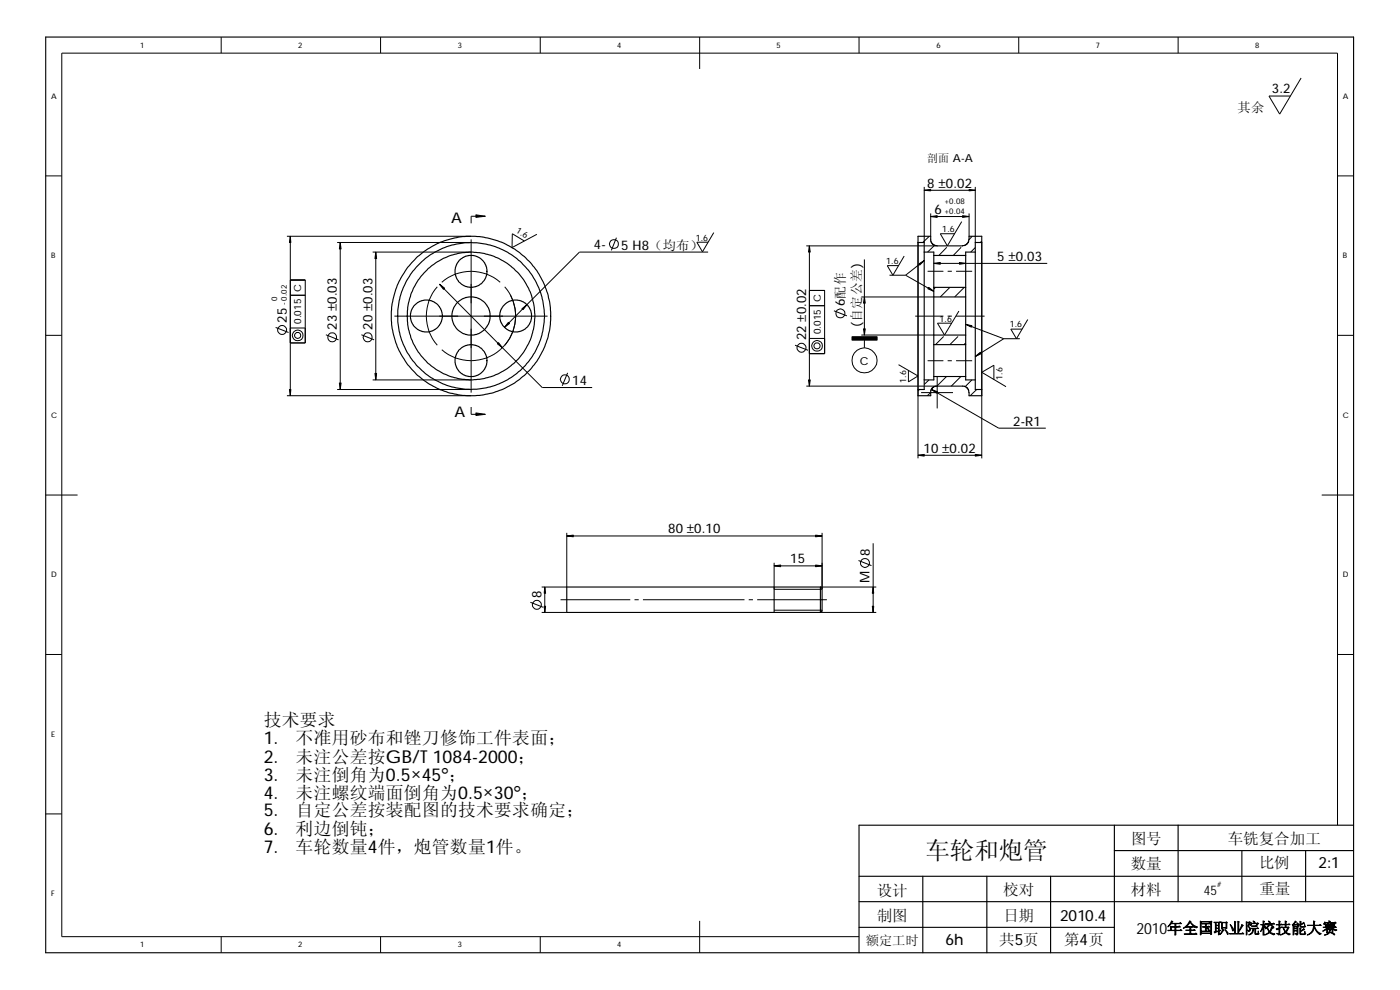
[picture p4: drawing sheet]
<svg xmlns="http://www.w3.org/2000/svg" width="420mm" height="297mm" viewBox="0 0 420 297" stroke-linecap="round" stroke-linejoin="round" font-family="sans-serif">
<g fill="none" stroke="#000" stroke-width=".3">
<path d="M66.4 11.1v4.8M114.2 11.1v4.8M162.1 11.1v4.8M210 11.1v9.6M257.8 11.1v4.8M305.7 11.1v4.8M353.6 11.1v4.8M390.5 23.4l-6.5 10.8-3.2-5.4h6.5M13.7 52.8h4.8M277.4 56.1v16.7M277.4 57.1h15.3M292.7 56.1v16.7"/>
<path d="M401.4 52.8h4.8M86.1 70.9h55.3M87.1 70.9v47.8M101.2 72.8h40.2M102.1 72.8v44.1M111.8 75.6h29.6M112.8 75.6v38.4M141.4 71.8v46M145.6 64.9h-4.2v2.1M161.1 70.3l-7.4 4 .1-4.2 3.6 2.2M185 71.3l-1.5 3.8M212.5 75.6h-38.6l-22.5 22.6"/>
<path d="M214.2 69.8l-3.4 5.8-1.7-2.9h3.4M242 73.8h39.3M242.9 73.8v42.1M259.4 77.8v22.7M271.4 76.8l-3.4 5.8-1.7-2.9h3.4M275.5 72.8v64.7M277.4 78.2l-5.6 4.4M278.9 70.9l-2 1.9M279.3 64v6.9M279.3 65h11.5M280.2 79h34.1M280.5 73.6l-2.1 2"/>
<path d="M284.1 74.2l-2.3 2.5M288.5 74.2l-2.4 2.5M288.6 66.5l-4.3 7.3-2.1-3.7h4.3M290.8 64v6.9M291.8 70.9l-1 1M292.7 74.3l-1.4 1.3M294.6 72.3l-.4 .5M294.6 72.8v64.7M82.7 98.2l3.9 1.6M87.1 84h4.5v18.9h-4.5M87.1 98.4h4.5M87.1 88.6h4.5"/>
<path d="M118.4 94.9h45.9M131.2 86a13.3 13.3 0 0 0 0 17.6M131.9 85.3l30.8 31h15M132.6 84.7a13.3 13.3 0 0 1 17.5 0M151.5 86a13.3 13.3 0 0 1 0 17.6M153.2 88.4a13.4 13.4 0 0 1-3.4 16.9 13.4 13.4 0 0 1-17.2-.4M242.9 87.2h4.6v18.9h-4.6M242.9 91.7h4.6M250.3 93.2l3.9 1.6M258.5 89.1h21.7M267 82.6h4.8M271.8 82.6l8.4 4.8"/>
<path d="M274.7 94.9h8.4M278.4 81.4h4.7M280.8 86.2l-.6 .5M284.4 94.9h1.3M284.4 81.4h1.3M285.1 86.2l-2.9 2.9M286.9 94.9h8.6M286.9 81.4h4.9M287.8 93.3l-4.3 7.2-2.2-3.5h4.4M289.4 86.2l-2.9 2.9M289.8 97.3l11.4 4.3M308.4 95.9l-3.3 5.7-1.7-2.9h3.3"/>
<path d="M13.7 100.6h4.8M86.1 118.7h55.3M97.8 100.4l3.8 1.6M101.2 116.9h40.2M108.5 100.4l3.8 1.6M111.8 114h29.6M170.3 111.9l-1.6 3.9M238.6 103.6l3.9 1.5M242 115.9h39.3M242.9 101.5h4.6M258.5 100.5h21.7M259.4 102.1v2.2"/>
<path d="M269.7 109.4l5.8 3.4-2.9 1.8v-3.5M275.9 116.9l-.4 .4M276.4 117.8h9.6M278.4 108.2h4.7M278.8 114l-1.4 1.3M279.3 117.8l-1 .9M279.6 116.9l20.1 11.6h14.2M281.3 113v9.5M283.2 101l-2.4 2.4M284.1 113l-2.9 2.9M284.4 108.2h1.3M286.9 108.2h4.9"/>
<path d="M287.5 101l-2.4 2.4M288.4 113l-2.9 2.9M289.8 102.9l-.5 .5M291.7 114l-2.1 2M293.1 116.9l-1.9 1.8M298.3 113.9v-4.3l-3.7 2.1 7.3 4.3M301.2 101.6l-8.5 5.4M301.2 101.6h4.9M401.4 100.6h4.8M141.4 122.1v2.2h4.2M275.5 136.6h19.1M13.7 148.5h9.6"/>
<path d="M170.1 159.9v16.2h-7.5M246.7 159.9v16.7M396.7 148.5h9.5M163.5 176.1v7.7M168.2 179.9h20.9M170.1 160.8h76.6M190.4 179.9h1.3M193 179.9h30.4M224.7 179.9h1.3M227.2 179.9h21M232.3 168.9v7.9h14.4M232.3 169.8h14.4"/>
<path d="M246.2 176.1h16.8M257.6 168.2l3.9 1.5M262 163v20.8M13.7 196.4h4.8M159.2 180.7l3.9 1.5M162.6 183.8h7.5M232.3 183.1h14.4M246.2 183.8h16.8M401.4 196.4h4.8M13.7 244.2h4.8M401.4 247.6v-231.7h-382.9v265.1h239.3M210 276.3v9.6"/>
<path d="M66.4 281v4.9M114.2 281v4.9M162.1 281v4.9"/>
<circle cx="184.2" cy="73.2" r="1.35"/>
<circle cx="84.6" cy="99" r="1.34"/>
<circle cx="252.2" cy="94" r="1.37"/>
<circle cx="89.3" cy="100.7" r=".91"/>
<circle cx="89.4" cy="100.6" r="1.63"/>
<circle cx="99.7" cy="101.2" r="1.34"/>
<circle cx="110.4" cy="101.2" r="1.35"/>
<circle cx="169.5" cy="113.8" r="1.34"/>
<circle cx="240.5" cy="104.3" r="1.34"/>
<circle cx="245.2" cy="103.8" r=".91"/>
<circle cx="245.2" cy="103.8" r="1.63"/>
<circle cx="259.4" cy="108.1" r="3.8"/>
<circle cx="259.6" cy="168.9" r="1.34"/>
<circle cx="161.1" cy="181.5" r="1.34"/>
</g>
<g fill="none" stroke="#000" stroke-width=".34">
<path d="M13.7 11.1h392.5v274.8h-392.5zM275.5 72.8v-1.9h3.8v1.4l.4 .7 .7 .6 .9 .2 8.1-.1 .7-.4 .5-.5 .2-1.9h3.8v1.9M275.5 72.8v44.1M275.5 72.8h1.9v2.8M277.4 75.6v38.4M277.4 75.6h2.8v1.1M280.2 76.7v9.5M280.2 76.7h9.6M289.8 76.7v9.5M292.7 75.6v38.4M292.7 75.6h-2.9v1.1M294.6 72.8v44.1"/>
<path d="M294.6 72.8h-1.9v2.8M280.2 89.1v11.4M280.2 86.2v2.9M280.2 86.2h9.6M280.2 89.1h9.6M289.8 89.1v11.4M289.8 86.2v2.9M275.5 116.9v1.8h3.8l.1-1.7 .6-.8 .7-.3h8.7l.7 .3 .5 .6 .2 1.9h3.8v-1.8M277.4 114v2.9h-1.9M280.2 103.4v9.6M280.2 100.5v2.9M280.2 113v1h-2.8"/>
<path d="M280.2 113h9.6M280.2 103.4h9.6M280.2 100.5h9.6M289.8 103.4v9.6M289.8 100.5v2.9M289.8 113v1h2.9M292.7 114v2.9h1.9M232.3 176.1v7.7M246.2 176.1h-76.1v7.7h76.1M246.2 176.1v7.7M246.2 176.1l.5 .5v6.7l-.5 .5M334.4 247.6v38.3"/>
<path d="M334.4 255.2h71.8M353.6 247.6v22.9M372.7 255.2v15.3M391.8 255.2v15.3M406.2 247.6h-148.4v38.3M257.8 278.2h76.6M257.8 262.9h148.4M257.8 270.5h148.4M276.9 262.9v23M296.2 262.9v23M315.3 262.9v23"/>
<circle cx="128" cy="94.8" r="4.8"/>
<circle cx="141.3" cy="94.8" r="19.2"/>
<circle cx="141.3" cy="94.8" r="23.9"/>
<circle cx="141.4" cy="94.8" r="5.7"/>
<circle cx="141.4" cy="94.8" r="22"/>
<circle cx="141.4" cy="81.4" r="4.8"/>
<circle cx="154.7" cy="94.8" r="4.8"/>
<circle cx="141.3" cy="108.3" r="4.8"/>
</g>
<g fill="#000" stroke="#000" stroke-width=".3">
<path d="M277.4 57.1l1.9-.3v.5z" fill-rule="evenodd"/>
<path d="M290.8 56.8l1.9 .3-1.9 .2z" fill-rule="evenodd"/>
<path d="M87.1 70.9l.2 1.9h-.4z" fill-rule="evenodd"/>
<path d="M102.1 72.8l.3 1.9h-.5z" fill-rule="evenodd"/>
<path d="M112.8 75.6l.2 2h-.5z" fill-rule="evenodd"/>
<path d="M142.8 64.5l2.8 .4-2.8 .3z" fill-rule="evenodd"/>
<path d="M242.9 73.8l.3 1.8h-.5z" fill-rule="evenodd"/>
<path d="M275.8 79.2l1.6-1-1.4 1.3z" fill-rule="evenodd"/>
<path d="M279.3 65l2-.3v.5z" fill-rule="evenodd"/>
<path d="M280.2 79l2-.2v.5z" fill-rule="evenodd"/>
<path d="M288 78.8l1.8 .2-1.8 .3z" fill-rule="evenodd"/>
<path d="M288.9 64.7l1.9 .3-1.9 .2z" fill-rule="evenodd"/>
<path d="M131.9 85.3l1.5 1.2-.3 .3z" fill-rule="evenodd"/>
<path d="M152.6 96.7l.3 .4-1.5 1.1z" fill-rule="evenodd"/>
<path d="M156.6 92.7l1.6-1.3-1.2 1.5z" fill-rule="evenodd"/>
<path d="M259.4 89.1l.3 1.9h-.5z" fill-rule="evenodd"/>
<path d="M278.7 86.2l1.5 1.2-1.7-.8z" fill-rule="evenodd"/>
<path d="M289.8 97.3l1.9 .4-.2 .5z" fill-rule="evenodd"/>
<path d="M86.9 116.9h.4l-.2 1.8z" fill-rule="evenodd"/>
<path d="M101.9 114.9h.5l-.3 2z" fill-rule="evenodd"/>
<path d="M112.5 112h.5l-.2 2z" fill-rule="evenodd"/>
<path d="M149.6 102.8l1.2 1.5-1.5-1.1z" fill-rule="evenodd"/>
<path d="M242.7 114h.5l-.3 1.9z" fill-rule="evenodd"/>
<path d="M255.7 101h7.5v1.1h-7.5z" fill-rule="evenodd"/>
<path d="M259.2 98.7h.5l-.3 1.8z" fill-rule="evenodd"/>
<path d="M279.6 116.9l1.7 .6-.2 .5z" fill-rule="evenodd"/>
<path d="M292.7 107l1.5-1.3 .3 .4z" fill-rule="evenodd"/>
<path d="M142.8 123.9l2.8 .4-2.8 .4z" fill-rule="evenodd"/>
<path d="M275.5 136.6l1.9-.3v.5z" fill-rule="evenodd"/>
<path d="M292.7 136.3l1.9 .3-1.9 .2z" fill-rule="evenodd"/>
<path d="M163.5 176.1l.2 1.9h-.4z" fill-rule="evenodd"/>
<path d="M170.1 160.8l1.9-.2v.5z" fill-rule="evenodd"/>
<path d="M232.3 169.8l2-.3v.5z" fill-rule="evenodd"/>
<path d="M244.8 160.6l1.9 .2-1.9 .3z" fill-rule="evenodd"/>
<path d="M244.8 169.5l1.9 .3-1.9 .2z" fill-rule="evenodd"/>
<path d="M262 176.1l.2 1.9h-.4z" fill-rule="evenodd"/>
<path d="M163.3 181.9h.4l-.2 1.9z" fill-rule="evenodd"/>
<path d="M261.8 181.9h.4l-.2 1.9z" fill-rule="evenodd"/>
</g>
<text font-size="7.4" x="277.7" y="257.7">车轮和炮管</text>
<g font-size="5.3">
<text x="79.2" y="218">技术要求</text>
<text x="79.2" y="223.4">1.</text>
<text x="88.7" y="223.4">不准用砂布和锉刀修饰工件表面；</text>
<text x="79.2" y="228.8">2.</text>
<text x="88.7" y="228.8">未注公差按GB/T1084-2000；</text>
<text x="79.2" y="239.6">4.</text>
<text x="79.2" y="234.2">3.</text>
<text x="88.7" y="239.6">未注螺纹端面倒角为0.5×30°；</text>
<text x="88.7" y="234.2">未注倒角为0.5×45°；</text>
<text x="79.2" y="245">5.</text>
<text x="88.7" y="245">自定公差按装配图的技术要求确定；</text>
<text x="79.2" y="250.4">6.</text>
<text x="88.7" y="250.4">利边倒钝；</text>
<text x="79.2" y="255.8">7.</text>
<text x="88.7" y="255.8">车轮数量4件，炮管数量1件。</text>
</g>
<g font-size="4.7">
<text x="339.4" y="253.1">图号</text>
<text x="368.5" y="253.1">车铣复合加工</text>
<text x="339.3" y="260.8">数量</text>
<text x="377.9" y="260.5">比例</text>
<text x="395.7" y="260.5">2:1</text>
<text x="263.1" y="268.8">设计</text>
<text x="301.1" y="268.6">校对</text>
<text x="339.3" y="268.6">材料</text>
<text x="378" y="268.2">重量</text>
<text x="263.1" y="276.4">制图</text>
<text x="301.2" y="276.4">日期</text>
<text x="318.2" y="276.4">2010.4</text>
<text x="341.1" y="280.1">2010年全国职业院校技能大赛</text>
<text x="283.8" y="283.5">6h</text>
<text x="299.9" y="283.6">共5页</text>
<text x="319.4" y="283.7">第4页</text>
</g>
<g font-size="4.4">
<text x="135.4" y="67">A</text>
<text x="136.4" y="125.3">A</text>
</g>
<g font-size="4">
<text x="381.7" y="28.1">3.2</text>
<text x="371.4" y="33.5">其余</text>
<text x="278.3" y="56.3">8 ±0.02</text>
<text x="280.5" y="64.2">6</text>
<text x="178.2" y="74.8">4-</text>
<text x="186.4" y="74.9">5 H8（均布）</text>
<text x="299.3" y="78.3">5 ±0.03</text>
<text x="253.6" y="91.9" transform="rotate(-90 253.6 91.9)">6配作</text>
<text x="86.1" y="96.9" transform="rotate(-90 86.1 96.9)">25</text>
<text x="101.1" y="99" transform="rotate(-90 101.1 99)">23 ±0.03</text>
<text x="111.8" y="99" transform="rotate(-90 111.8 99)">20±0.03</text>
<text x="258.4" y="98.2" transform="rotate(-90 258.4 98.2)">(自定公差)</text>
<text x="241.9" y="102.1" transform="rotate(-90 241.9 102.1)">22 ±0.02</text>
<text x="171.7" y="115.5">14</text>
<text x="304" y="127.7">2-R1</text>
<text x="277.2" y="135.8">10±0.02</text>
<text x="200.6" y="160">80±0.10</text>
<text x="261" y="166.7" transform="rotate(-90 261 166.7)">8</text>
<text x="237.2" y="169">15</text>
<text x="162.5" y="179.4" transform="rotate(-90 162.5 179.4)">8</text>
<text x="260.9" y="175" transform="rotate(-90 260.9 175)">M</text>
<text x="361.3" y="268.5">45</text>
<text x="259.8" y="283.6">额定工时</text>
</g>
<g font-size="3.3">
<text x="278.2" y="48.7">剖面 A-A</text>
<text x="258.1" y="109.5">C</text>
</g>
<g font-size="3">
<text x="90.4" y="87.5" transform="rotate(-90 90.4 87.5)">C</text>
<text x="246.3" y="90.6" transform="rotate(-90 246.3 90.6)">C</text>
<text x="90.4" y="97.2" transform="rotate(-90 90.4 97.2)">0.015</text>
<text x="246.3" y="100.4" transform="rotate(-90 246.3 100.4)">0.015</text>
</g>
<g font-size="2.6">
<text x="154.7" y="69.6" transform="rotate(31 154.7 69.6)">1.6</text>
<text x="282.8" y="69.6">1.6</text>
<text x="208.8" y="72.2">1.6</text>
<text x="265.9" y="79.2">1.6</text>
<text x="281.9" y="96.5">1.6</text>
<text x="303" y="98.2">1.6</text>
<text x="300.8" y="113.9" transform="rotate(-90 300.8 113.9)">1.6</text>
<text x="271.9" y="114.8" transform="rotate(-90 271.9 114.8)">1.6</text>
</g>
<g font-size="2.4">
<text x="283.5" y="64.2">+0.04</text>
<text x="283.5" y="61.3">+0.08</text>
<text x="83.2" y="90.2" transform="rotate(-90 83.2 90.2)">0</text>
<text x="86.1" y="91.4" transform="rotate(-90 86.1 91.4)">-0.02</text>
</g>
<g font-size="2.3">
<text x="42.1" y="14.3">1</text>
<text x="89.5" y="14.3">2</text>
<text x="137.4" y="14.3">3</text>
<text x="185.3" y="14.3">4</text>
<text x="233.1" y="14.3">5</text>
<text x="281" y="14.3">6</text>
<text x="328.8" y="14.3">7</text>
<text x="376.7" y="14.3">8</text>
<text x="15.3" y="29.6">A</text>
<text x="403" y="29.6">A</text>
<text x="15.3" y="77.4">B</text>
<text x="403" y="77.4">B</text>
<text x="15.3" y="125.3">C</text>
<text x="403" y="125.3">C</text>
<text x="15.3" y="173.2">D</text>
<text x="403" y="173.2">D</text>
<text x="15.3" y="221">E</text>
<text x="15.3" y="268.9">F</text>
<text x="365.2" y="266.1">#</text>
<text x="42.1" y="284.2">1</text>
<text x="89.5" y="284.2">2</text>
<text x="137.4" y="284.2">3</text>
<text x="185.3" y="284.2">4</text>
</g>
</svg>
